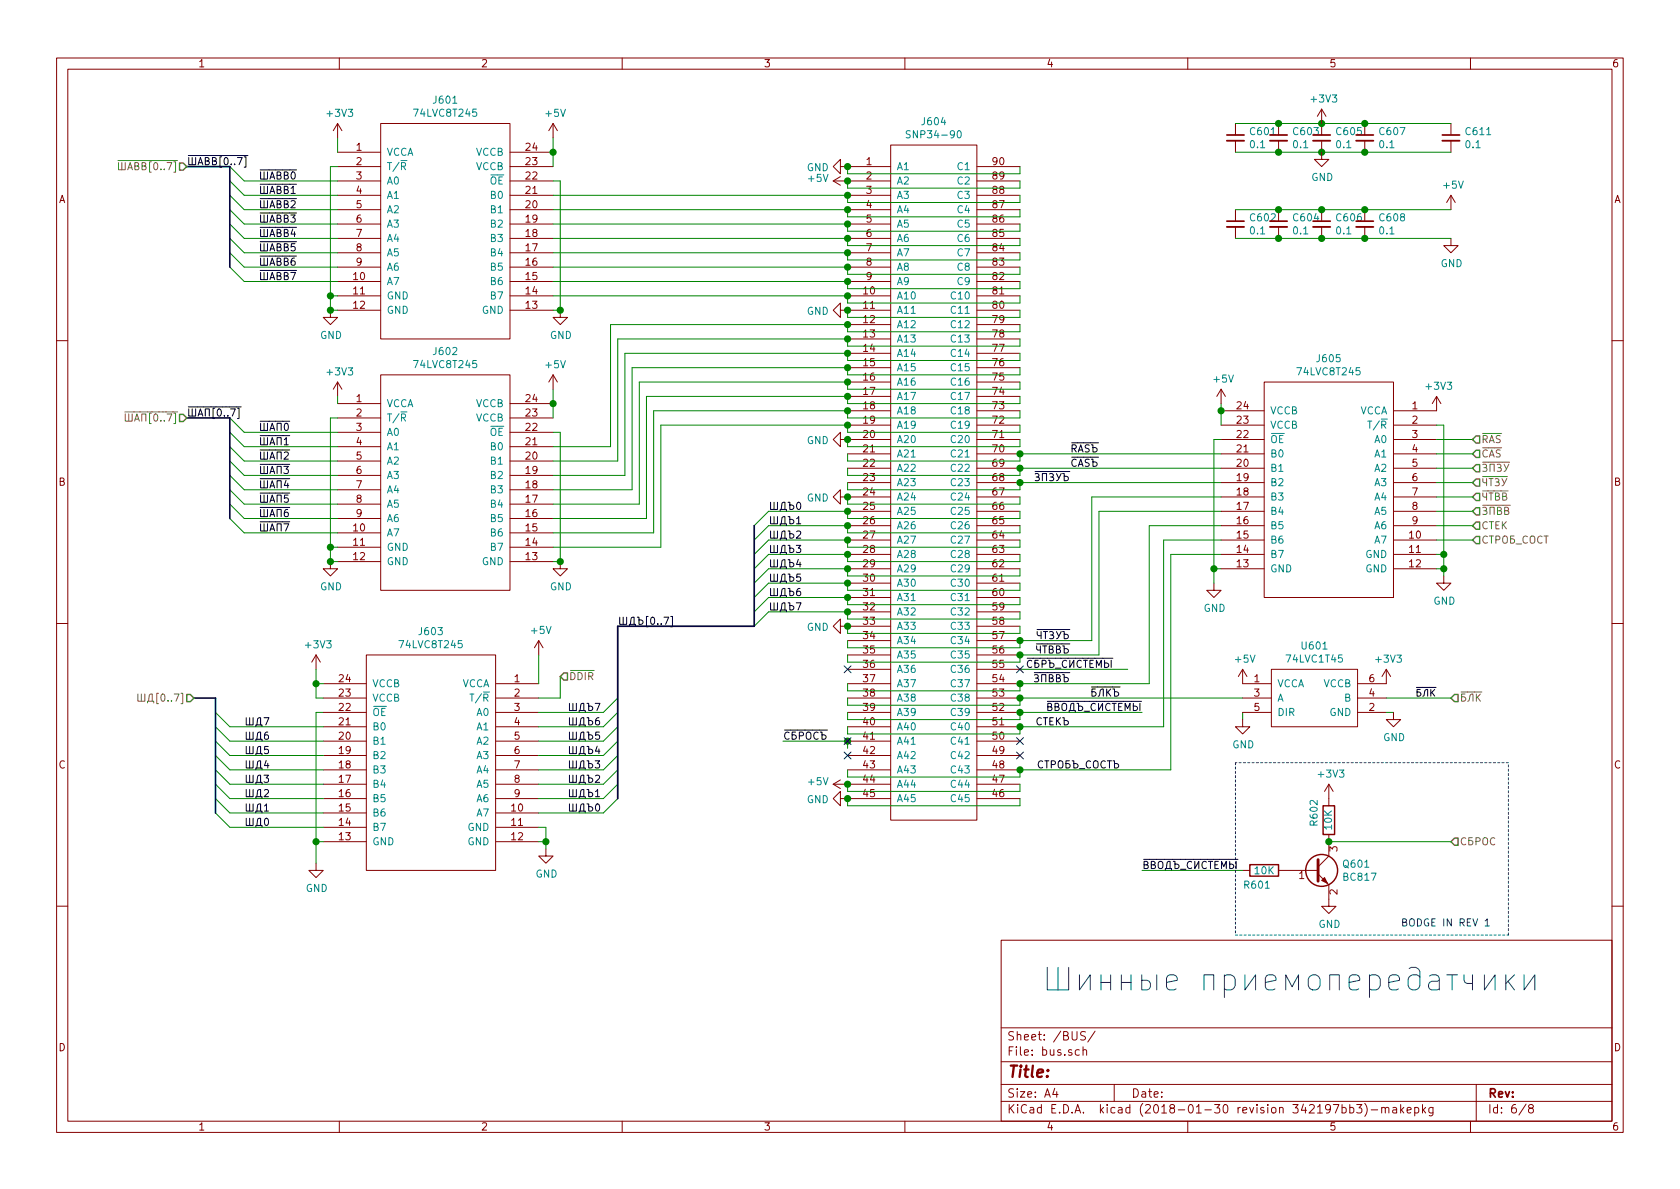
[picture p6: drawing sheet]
EESchema Schematic File Version 4
LIBS:shadok-cache
EELAYER 26 0
EELAYER END
$Descr A4 11693 8268
encoding utf-8
Sheet 6 8
Title ""
Date ""
Rev ""
Comp ""
Comment1 ""
Comment2 ""
Comment3 ""
Comment4 ""
$EndDescr
$Comp
L con-ussr-snp:SNP34-90 J604
U 1 1
P 6500 3350
F 0 "J604" H 6500 5865 50  0000 C CNN
F 1 "SNP34-90" H 6500 5774 50  0000 C CNN
F 2 "con-ussr-snp:СНП34С-90В-В(SNP34S)" H 6500 3350 50  0001 C CNN
F 3 "" H 6500 3350 50  0001 C CNN
	1    6500 3350
	1    0    0    -1  
$EndComp
$Comp
L power:GND #PWR0613
U 1 1
P 5900 1150
F 0 "#PWR0613" H 5900 900 50  0001 C CNN
F 1 "GND" V 5905 1022 50  0000 R CNN
F 2 "" H 5900 1150 50  0001 C CNN
F 3 "" H 5900 1150 50  0001 C CNN
	1    5900 1150
	0    1    1    0   
$EndComp
$Comp
L power:GND #PWR0615
U 1 1
P 5900 2150
F 0 "#PWR0615" H 5900 1900 50  0001 C CNN
F 1 "GND" V 5905 2022 50  0000 R CNN
F 2 "" H 5900 2150 50  0001 C CNN
F 3 "" H 5900 2150 50  0001 C CNN
	1    5900 2150
	0    1    1    0   
$EndComp
$Comp
L power:GND #PWR0616
U 1 1
P 5900 3050
F 0 "#PWR0616" H 5900 2800 50  0001 C CNN
F 1 "GND" V 5905 2922 50  0000 R CNN
F 2 "" H 5900 3050 50  0001 C CNN
F 3 "" H 5900 3050 50  0001 C CNN
	1    5900 3050
	0    1    1    0   
$EndComp
$Comp
L power:GND #PWR0617
U 1 1
P 5900 3450
F 0 "#PWR0617" H 5900 3200 50  0001 C CNN
F 1 "GND" V 5905 3322 50  0000 R CNN
F 2 "" H 5900 3450 50  0001 C CNN
F 3 "" H 5900 3450 50  0001 C CNN
	1    5900 3450
	0    1    1    0   
$EndComp
$Comp
L power:GND #PWR0618
U 1 1
P 5900 4350
F 0 "#PWR0618" H 5900 4100 50  0001 C CNN
F 1 "GND" V 5905 4222 50  0000 R CNN
F 2 "" H 5900 4350 50  0001 C CNN
F 3 "" H 5900 4350 50  0001 C CNN
	1    5900 4350
	0    1    1    0   
$EndComp
$Comp
L power:GND #PWR0620
U 1 1
P 5900 5550
F 0 "#PWR0620" H 5900 5300 50  0001 C CNN
F 1 "GND" V 5905 5422 50  0000 R CNN
F 2 "" H 5900 5550 50  0001 C CNN
F 3 "" H 5900 5550 50  0001 C CNN
	1    5900 5550
	0    1    1    0   
$EndComp
$Comp
L power:+5V #PWR0619
U 1 1
P 5900 5450
F 0 "#PWR0619" H 5900 5300 50  0001 C CNN
F 1 "+5V" V 5915 5578 50  0000 L CNN
F 2 "" H 5900 5450 50  0001 C CNN
F 3 "" H 5900 5450 50  0001 C CNN
	1    5900 5450
	0    -1   -1   0   
$EndComp
$Comp
L power:+5V #PWR0614
U 1 1
P 5900 1250
F 0 "#PWR0614" H 5900 1100 50  0001 C CNN
F 1 "+5V" V 5915 1378 50  0000 L CNN
F 2 "" H 5900 1250 50  0001 C CNN
F 3 "" H 5900 1250 50  0001 C CNN
	1    5900 1250
	0    -1   -1   0   
$EndComp
$Comp
L 74LVC8T245:74LVC8T245 J601
U 1 1
P 3100 1600
F 0 "J601" H 3100 2515 50  0000 C CNN
F 1 "74LVC8T245" H 3100 2424 50  0000 C CNN
F 2 "Housings_SSOP:TSSOP-24_4.4x7.8mm_Pitch0.65mm" H 3100 1600 50  0001 C CNN
F 3 "DOCUMENTATION" H 3100 1600 50  0001 C CNN
	1    3100 1600
	1    0    0    -1  
$EndComp
$Comp
L 74LVC8T245:74LVC8T245 J602
U 1 1
P 3100 3350
F 0 "J602" H 3100 4265 50  0000 C CNN
F 1 "74LVC8T245" H 3100 4174 50  0000 C CNN
F 2 "Housings_SSOP:TSSOP-24_4.4x7.8mm_Pitch0.65mm" H 3100 3350 50  0001 C CNN
F 3 "DOCUMENTATION" H 3100 3350 50  0001 C CNN
	1    3100 3350
	1    0    0    -1  
$EndComp
$Comp
L 74LVC8T245:74LVC8T245 J603
U 1 1
P 3000 5300
F 0 "J603" H 3000 6215 50  0000 C CNN
F 1 "74LVC8T245" H 3000 6124 50  0000 C CNN
F 2 "Housings_SSOP:TSSOP-24_4.4x7.8mm_Pitch0.65mm" H 3000 5300 50  0001 C CNN
F 3 "DOCUMENTATION" H 3000 5300 50  0001 C CNN
	1    3000 5300
	-1   0    0    -1  
$EndComp
$Comp
L power:GND #PWR0610
U 1 1
P 3900 2150
F 0 "#PWR0610" H 3900 1900 50  0001 C CNN
F 1 "GND" H 3905 1977 50  0000 C CNN
F 2 "" H 3900 2150 50  0001 C CNN
F 3 "" H 3900 2150 50  0001 C CNN
	1    3900 2150
	1    0    0    -1  
$EndComp
Wire Wire Line
	5900 2250 4250 2250
Wire Wire Line
	4250 2250 4250 3100
Wire Wire Line
	4300 3200 4300 2350
Wire Wire Line
	4300 2350 5900 2350
Wire Wire Line
	5900 2450 4350 2450
Wire Wire Line
	4350 2450 4350 3300
Wire Wire Line
	5900 2550 4400 2550
Wire Wire Line
	4400 2550 4400 3400
Wire Wire Line
	5900 2650 4450 2650
Wire Wire Line
	4450 2650 4450 3500
Wire Wire Line
	5900 2750 4500 2750
Wire Wire Line
	4500 2750 4500 3600
Wire Wire Line
	5900 2850 4550 2850
Wire Wire Line
	4550 2850 4550 3700
Wire Wire Line
	5900 2950 4600 2950
Wire Wire Line
	4600 2950 4600 3800
$Comp
L power:GND #PWR0601
U 1 1
P 2300 2150
F 0 "#PWR0601" H 2300 1900 50  0001 C CNN
F 1 "GND" H 2305 1977 50  0000 C CNN
F 2 "" H 2300 2150 50  0001 C CNN
F 3 "" H 2300 2150 50  0001 C CNN
	1    2300 2150
	1    0    0    -1  
$EndComp
Wire Wire Line
	3850 1150 3850 1050
Wire Wire Line
	3850 1050 3850 950 
Connection ~ 3850 1050
$Comp
L power:+5V #PWR0607
U 1 1
P 3850 950
F 0 "#PWR0607" H 3850 800 50  0001 C CNN
F 1 "+5V" H 3865 1123 50  0000 C CNN
F 2 "" H 3850 950 50  0001 C CNN
F 3 "" H 3850 950 50  0001 C CNN
	1    3850 950 
	1    0    0    -1  
$EndComp
Wire Wire Line
	1700 1250 2350 1250
Wire Wire Line
	1700 1350 2350 1350
Wire Wire Line
	1700 1450 2350 1450
Wire Wire Line
	1700 1550 2350 1550
Wire Wire Line
	1700 1650 2350 1650
Wire Wire Line
	1700 1750 2350 1750
Wire Wire Line
	1700 1850 2350 1850
Wire Wire Line
	1700 1950 2350 1950
Wire Wire Line
	2350 1050 2350 950 
$Comp
L power:+3V3 #PWR0604
U 1 1
P 2350 950
F 0 "#PWR0604" H 2350 800 50  0001 C CNN
F 1 "+3V3" H 2365 1123 50  0000 C CNN
F 2 "" H 2350 950 50  0001 C CNN
F 3 "" H 2350 950 50  0001 C CNN
	1    2350 950 
	1    0    0    -1  
$EndComp
Wire Wire Line
	2350 3000 1700 3000
Wire Wire Line
	2350 3100 1700 3100
Wire Wire Line
	2350 3200 1700 3200
Wire Wire Line
	2350 3300 1700 3300
Wire Wire Line
	2350 3400 1700 3400
Wire Wire Line
	2350 3500 1700 3500
Wire Wire Line
	2350 3600 1700 3600
Wire Wire Line
	2350 3700 1700 3700
$Comp
L power:+3V3 #PWR0605
U 1 1
P 2350 2750
F 0 "#PWR0605" H 2350 2600 50  0001 C CNN
F 1 "+3V3" H 2365 2923 50  0000 C CNN
F 2 "" H 2350 2750 50  0001 C CNN
F 3 "" H 2350 2750 50  0001 C CNN
	1    2350 2750
	1    0    0    -1  
$EndComp
Wire Wire Line
	2350 2750 2350 2800
Wire Wire Line
	3850 2900 3850 2800
Connection ~ 3850 2800
Wire Wire Line
	3850 2800 3850 2700
$Comp
L power:+5V #PWR0608
U 1 1
P 3850 2700
F 0 "#PWR0608" H 3850 2550 50  0001 C CNN
F 1 "+5V" H 3865 2873 50  0000 C CNN
F 2 "" H 3850 2700 50  0001 C CNN
F 3 "" H 3850 2700 50  0001 C CNN
	1    3850 2700
	1    0    0    -1  
$EndComp
Wire Wire Line
	3850 2150 3900 2150
Wire Wire Line
	3850 1250 3900 1250
Wire Wire Line
	3900 1250 3900 2150
Connection ~ 3900 2150
Wire Wire Line
	2300 2150 2350 2150
Wire Wire Line
	2350 2050 2300 2050
Wire Wire Line
	2300 2050 2300 2150
Connection ~ 2300 2150
Wire Wire Line
	2350 1150 2300 1150
Wire Wire Line
	2300 1150 2300 2050
Connection ~ 2300 2050
Wire Wire Line
	2350 2900 2300 2900
Wire Wire Line
	2300 2900 2300 3800
Wire Wire Line
	2300 3900 2350 3900
Wire Wire Line
	2350 3800 2300 3800
Connection ~ 2300 3800
Wire Wire Line
	2300 3800 2300 3900
$Comp
L power:GND #PWR0602
U 1 1
P 2300 3900
F 0 "#PWR0602" H 2300 3650 50  0001 C CNN
F 1 "GND" H 2305 3727 50  0000 C CNN
F 2 "" H 2300 3900 50  0001 C CNN
F 3 "" H 2300 3900 50  0001 C CNN
	1    2300 3900
	1    0    0    -1  
$EndComp
Connection ~ 2300 3900
Wire Wire Line
	3850 3000 3900 3000
Wire Wire Line
	3900 3000 3900 3900
Wire Wire Line
	3900 3900 3850 3900
$Comp
L power:GND #PWR0611
U 1 1
P 3900 3900
F 0 "#PWR0611" H 3900 3650 50  0001 C CNN
F 1 "GND" H 3905 3727 50  0000 C CNN
F 2 "" H 3900 3900 50  0001 C CNN
F 3 "" H 3900 3900 50  0001 C CNN
	1    3900 3900
	1    0    0    -1  
$EndComp
Connection ~ 3900 3900
Entry Wire Line
	5250 3650 5350 3550
Entry Wire Line
	5250 3750 5350 3650
Entry Wire Line
	5250 3850 5350 3750
Entry Wire Line
	5250 3950 5350 3850
Entry Wire Line
	5250 4050 5350 3950
Entry Wire Line
	5250 4150 5350 4050
Entry Wire Line
	5250 4250 5350 4150
Entry Wire Line
	5250 4350 5350 4250
Wire Bus Line
	5250 4350 4300 4350
Wire Wire Line
	5900 3550 5350 3550
Wire Wire Line
	5900 3650 5350 3650
Wire Wire Line
	5900 3750 5350 3750
Wire Wire Line
	5900 3850 5350 3850
Wire Wire Line
	5900 3950 5350 3950
Wire Wire Line
	5900 4050 5350 4050
Wire Wire Line
	5900 4150 5350 4150
Wire Wire Line
	5900 4250 5350 4250
Text Label 4300 4350 0    50   ~ 0
ШДЪ[0..7]
Text Label 5350 3550 0    50   ~ 0
ШДЪ0
Text Label 5350 3650 0    50   ~ 0
ШДЪ1
Text Label 5350 3750 0    50   ~ 0
ШДЪ2
Text Label 5350 3850 0    50   ~ 0
ШДЪ3
Text Label 5350 3950 0    50   ~ 0
ШДЪ4
Text Label 5350 4050 0    50   ~ 0
ШДЪ5
Text Label 5350 4150 0    50   ~ 0
ШДЪ6
Text Label 5350 4250 0    50   ~ 0
ШДЪ7
Entry Wire Line
	4200 4950 4300 4850
Entry Wire Line
	4200 5050 4300 4950
Entry Wire Line
	4200 5150 4300 5050
Entry Wire Line
	4200 5250 4300 5150
Entry Wire Line
	4200 5350 4300 5250
Entry Wire Line
	4200 5450 4300 5350
Entry Wire Line
	4200 5550 4300 5450
Entry Wire Line
	4200 5650 4300 5550
Text Label 3950 5650 0    50   ~ 0
ШДЪ0
Text Label 3950 5550 0    50   ~ 0
ШДЪ1
Text Label 3950 5450 0    50   ~ 0
ШДЪ2
Text Label 3950 5350 0    50   ~ 0
ШДЪ3
Text Label 3950 5250 0    50   ~ 0
ШДЪ4
Text Label 3950 5150 0    50   ~ 0
ШДЪ5
Text Label 3950 5050 0    50   ~ 0
ШДЪ6
Text Label 3950 4950 0    50   ~ 0
ШДЪ7
$Comp
L power:+5V #PWR0609
U 1 1
P 3750 4550
F 0 "#PWR0609" H 3750 4400 50  0001 C CNN
F 1 "+5V" H 3765 4723 50  0000 C CNN
F 2 "" H 3750 4550 50  0001 C CNN
F 3 "" H 3750 4550 50  0001 C CNN
	1    3750 4550
	1    0    0    -1  
$EndComp
$Comp
L power:GND #PWR0612
U 1 1
P 3800 5900
F 0 "#PWR0612" H 3800 5650 50  0001 C CNN
F 1 "GND" H 3805 5727 50  0000 C CNN
F 2 "" H 3800 5900 50  0001 C CNN
F 3 "" H 3800 5900 50  0001 C CNN
	1    3800 5900
	1    0    0    -1  
$EndComp
Wire Wire Line
	2250 5050 1600 5050
Wire Wire Line
	2250 5150 1600 5150
Wire Wire Line
	2250 5250 1600 5250
Wire Wire Line
	2250 5350 1600 5350
Wire Wire Line
	2250 5450 1600 5450
Wire Wire Line
	2250 5550 1600 5550
Wire Wire Line
	2250 5650 1600 5650
Wire Wire Line
	2250 5750 1600 5750
Text Label 1700 5750 0    50   ~ 0
ШД0
Text Label 1700 5650 0    50   ~ 0
ШД1
Text Label 1700 5550 0    50   ~ 0
ШД2
Text Label 1700 5450 0    50   ~ 0
ШД3
Text Label 1700 5350 0    50   ~ 0
ШД4
Text Label 1700 5250 0    50   ~ 0
ШД5
Text Label 1700 5150 0    50   ~ 0
ШД6
Text Label 1700 5050 0    50   ~ 0
ШД7
Entry Wire Line
	1500 5650 1600 5750
Entry Wire Line
	1500 5550 1600 5650
Entry Wire Line
	1500 5450 1600 5550
Entry Wire Line
	1500 5350 1600 5450
Entry Wire Line
	1500 5250 1600 5350
Entry Wire Line
	1500 5150 1600 5250
Entry Wire Line
	1500 5050 1600 5150
Entry Wire Line
	1500 4950 1600 5050
Wire Bus Line
	1500 4850 1350 4850
Text HLabel 1350 4850 0    50   Input ~ 0
ШД[0..7]
Wire Wire Line
	2250 5850 2200 5850
$Comp
L power:GND #PWR0603
U 1 1
P 2200 6000
F 0 "#PWR0603" H 2200 5750 50  0001 C CNN
F 1 "GND" H 2205 5827 50  0000 C CNN
F 2 "" H 2200 6000 50  0001 C CNN
F 3 "" H 2200 6000 50  0001 C CNN
	1    2200 6000
	1    0    0    -1  
$EndComp
$Comp
L power:+3V3 #PWR0606
U 1 1
P 2200 4650
F 0 "#PWR0606" H 2200 4500 50  0001 C CNN
F 1 "+3V3" H 2215 4823 50  0000 C CNN
F 2 "" H 2200 4650 50  0001 C CNN
F 3 "" H 2200 4650 50  0001 C CNN
	1    2200 4650
	1    0    0    -1  
$EndComp
Text Label 1800 1250 0    50   ~ 0
~ШАВВ0
Text Label 1800 1350 0    50   ~ 0
~ШАВВ1
Text Label 1800 1450 0    50   ~ 0
~ШАВВ2
Text Label 1800 1550 0    50   ~ 0
~ШАВВ3
Text Label 1800 1650 0    50   ~ 0
~ШАВВ4
Text Label 1800 1750 0    50   ~ 0
~ШАВВ5
Text Label 1800 1850 0    50   ~ 0
~ШАВВ6
Text Label 1800 1950 0    50   ~ 0
~ШАВВ7
Entry Wire Line
	1600 1150 1700 1250
Entry Wire Line
	1600 1250 1700 1350
Entry Wire Line
	1600 1350 1700 1450
Entry Wire Line
	1600 1450 1700 1550
Entry Wire Line
	1600 1550 1700 1650
Entry Wire Line
	1600 1650 1700 1750
Entry Wire Line
	1600 1750 1700 1850
Entry Wire Line
	1600 1850 1700 1950
Wire Bus Line
	1600 1150 1300 1150
Text HLabel 1300 1150 0    50   Input ~ 0
~ШАВВ[0..7]
Text Label 1300 1150 0    50   ~ 0
~ШАВВ[0..7]
Text Label 1800 3000 0    50   ~ 0
~ШАП0
Text Label 1800 3100 0    50   ~ 0
~ШАП1
Text Label 1800 3200 0    50   ~ 0
~ШАП2
Text Label 1800 3300 0    50   ~ 0
~ШАП3
Text Label 1800 3400 0    50   ~ 0
~ШАП4
Text Label 1800 3500 0    50   ~ 0
~ШАП5
Text Label 1800 3600 0    50   ~ 0
~ШАП6
Text Label 1800 3700 0    50   ~ 0
~ШАП7
Entry Wire Line
	1600 2900 1700 3000
Entry Wire Line
	1600 3000 1700 3100
Entry Wire Line
	1600 3100 1700 3200
Entry Wire Line
	1600 3200 1700 3300
Entry Wire Line
	1600 3300 1700 3400
Entry Wire Line
	1600 3400 1700 3500
Entry Wire Line
	1600 3500 1700 3600
Entry Wire Line
	1600 3600 1700 3700
Wire Bus Line
	1600 2900 1300 2900
Text Label 1300 2900 0    50   ~ 0
~ШАП[0..7]
Text HLabel 1300 2900 0    50   Input ~ 0
~ШАП[0..7]
Text Label 7650 3150 2    50   ~ 0
~RASЪ
Text Label 7650 3250 2    50   ~ 0
~CASЪ
Text Label 7450 3350 2    50   ~ 0
~ЗПЗУЪ
Text Label 7750 4650 2    50   ~ 0
~СБРЪ_СИСТЕМЫ
Text Label 7450 4750 2    50   ~ 0
~ЗПВВЪ
Text Label 7800 4850 2    50   ~ 0
~БЛКЪ
Text Label 7950 4950 2    50   ~ 0
~ВВОДЪ_СИСТЕМЫ
Text Label 7450 5050 2    50   ~ 0
СТЕКЪ
Text Label 5450 5150 0    50   ~ 0
~СБРОСЪ
NoConn ~ 5900 5250
Text Label 7800 5350 2    50   ~ 0
СТРОБЪ_СОСТЪ
$Comp
L 74LVC8T245:74LVC8T245 J605
U 1 1
P 9250 3400
F 0 "J605" H 9250 4315 50  0000 C CNN
F 1 "74LVC8T245" H 9250 4224 50  0000 C CNN
F 2 "Housings_SSOP:TSSOP-24_4.4x7.8mm_Pitch0.65mm" H 9250 3400 50  0001 C CNN
F 3 "DOCUMENTATION" H 9250 3400 50  0001 C CNN
	1    9250 3400
	-1   0    0    -1  
$EndComp
NoConn ~ 7100 5250
Wire Wire Line
	7100 1350 7100 1400
Wire Wire Line
	7100 1400 5900 1400
Wire Wire Line
	5900 1400 5900 1350
Wire Wire Line
	7100 1450 7100 1500
Wire Wire Line
	7100 1500 5900 1500
Wire Wire Line
	5900 1500 5900 1450
Wire Wire Line
	7100 1550 7100 1600
Wire Wire Line
	7100 1600 5900 1600
Wire Wire Line
	5900 1600 5900 1550
Wire Wire Line
	7100 1650 7100 1700
Wire Wire Line
	7100 1700 5900 1700
Wire Wire Line
	5900 1700 5900 1650
Wire Wire Line
	7100 1750 7100 1800
Wire Wire Line
	7100 1800 5900 1800
Wire Wire Line
	5900 1800 5900 1750
Wire Wire Line
	7100 1850 7100 1900
Wire Wire Line
	7100 1900 5900 1900
Wire Wire Line
	5900 1900 5900 1850
Wire Wire Line
	7100 1950 7100 2000
Wire Wire Line
	7100 2000 5900 2000
Wire Wire Line
	5900 2000 5900 1950
Wire Wire Line
	7100 2050 7100 2100
Wire Wire Line
	7100 2100 5900 2100
Wire Wire Line
	5900 2100 5900 2050
Wire Wire Line
	7100 2150 7100 2200
Wire Wire Line
	7100 2200 5900 2200
Wire Wire Line
	5900 2200 5900 2150
Connection ~ 5900 2150
Wire Wire Line
	7100 2250 7100 2300
Wire Wire Line
	7100 2300 5900 2300
Wire Wire Line
	5900 2300 5900 2250
Connection ~ 5900 2250
Wire Wire Line
	7100 2350 7100 2400
Wire Wire Line
	7100 2400 5900 2400
Wire Wire Line
	5900 2400 5900 2350
Connection ~ 5900 2350
Wire Wire Line
	7100 2450 7100 2500
Wire Wire Line
	7100 2500 5900 2500
Wire Wire Line
	5900 2500 5900 2450
Connection ~ 5900 2450
Wire Wire Line
	7100 2550 7100 2600
Wire Wire Line
	7100 2600 5900 2600
Wire Wire Line
	5900 2600 5900 2550
Connection ~ 5900 2550
Wire Wire Line
	7100 2650 7100 2700
Wire Wire Line
	7100 2700 5900 2700
Wire Wire Line
	5900 2700 5900 2650
Connection ~ 5900 2650
Wire Wire Line
	7100 2750 7100 2800
Wire Wire Line
	7100 2800 5900 2800
Wire Wire Line
	5900 2800 5900 2750
Connection ~ 5900 2750
Wire Wire Line
	7100 2850 7100 2900
Wire Wire Line
	7100 2900 5900 2900
Wire Wire Line
	5900 2900 5900 2850
Connection ~ 5900 2850
Wire Wire Line
	7100 2950 7100 3000
Wire Wire Line
	7100 3000 5900 3000
Wire Wire Line
	5900 3000 5900 2950
Connection ~ 5900 2950
Wire Wire Line
	7100 3050 7100 3100
Wire Wire Line
	7100 3100 5900 3100
Wire Wire Line
	5900 3100 5900 3050
Connection ~ 5900 3050
Wire Wire Line
	5900 3150 5900 3200
Wire Wire Line
	5900 3200 7100 3200
Wire Wire Line
	7100 3200 7100 3150
Connection ~ 7100 3150
Wire Wire Line
	5900 3250 5900 3300
Wire Wire Line
	5900 3300 7100 3300
Wire Wire Line
	7100 3300 7100 3250
Connection ~ 7100 3250
Wire Wire Line
	7100 3450 7100 3500
Wire Wire Line
	7100 3500 5900 3500
Wire Wire Line
	5900 3500 5900 3450
Connection ~ 5900 3450
Wire Wire Line
	7100 3550 7100 3600
Wire Wire Line
	7100 3600 5900 3600
Wire Wire Line
	5900 3600 5900 3550
Connection ~ 5900 3550
Wire Wire Line
	5900 3650 5900 3700
Wire Wire Line
	5900 3700 7100 3700
Wire Wire Line
	7100 3700 7100 3650
Connection ~ 5900 3650
Wire Wire Line
	7100 3750 7100 3800
Wire Wire Line
	7100 3800 5900 3800
Wire Wire Line
	5900 3800 5900 3750
Connection ~ 5900 3750
Wire Wire Line
	5900 3850 5900 3900
Wire Wire Line
	5900 3900 7100 3900
Wire Wire Line
	7100 3900 7100 3850
Connection ~ 5900 3850
Wire Wire Line
	7100 3950 7100 4000
Wire Wire Line
	7100 4000 5900 4000
Wire Wire Line
	5900 4000 5900 3950
Connection ~ 5900 3950
Wire Wire Line
	5900 4050 5900 4100
Wire Wire Line
	5900 4100 7100 4100
Wire Wire Line
	7100 4100 7100 4050
Connection ~ 5900 4050
Wire Wire Line
	7100 4150 7100 4200
Wire Wire Line
	7100 4200 5900 4200
Wire Wire Line
	5900 4200 5900 4150
Connection ~ 5900 4150
Wire Wire Line
	5900 4250 5900 4300
Wire Wire Line
	5900 4300 7100 4300
Wire Wire Line
	7100 4300 7100 4250
Connection ~ 5900 4250
Wire Wire Line
	5900 4350 5900 4400
Wire Wire Line
	5900 4400 7100 4400
Wire Wire Line
	7100 4400 7100 4350
Connection ~ 5900 4350
Wire Wire Line
	5900 4550 5900 4600
Wire Wire Line
	5900 4750 5900 4800
Wire Wire Line
	7100 4850 7100 4900
Wire Wire Line
	7100 4900 5900 4900
Wire Wire Line
	5900 4900 5900 4850
Wire Wire Line
	5900 5100 5900 5050
Wire Wire Line
	5900 5150 5900 5200
Wire Wire Line
	5900 5350 5900 5400
Wire Wire Line
	5900 5400 7100 5400
Wire Wire Line
	7100 5400 7100 5350
Connection ~ 7100 5350
Wire Wire Line
	7100 5450 7100 5500
Wire Wire Line
	7100 5500 5900 5500
Wire Wire Line
	5900 5500 5900 5450
Connection ~ 5900 5450
Wire Wire Line
	5900 5550 5900 5600
Wire Wire Line
	5900 5600 7100 5600
Wire Wire Line
	7100 5600 7100 5550
Connection ~ 5900 5550
Wire Wire Line
	7100 1250 7100 1300
Wire Wire Line
	7100 1300 5900 1300
Wire Wire Line
	5900 1300 5900 1250
Connection ~ 5900 1250
Wire Wire Line
	5900 1150 5900 1200
Wire Wire Line
	5900 1200 7100 1200
Wire Wire Line
	7100 1200 7100 1150
Connection ~ 5900 1150
Connection ~ 7100 4850
Wire Wire Line
	8650 4950 8650 5000
$Comp
L power:GND #PWR0624
U 1 1
P 8650 5000
F 0 "#PWR0624" H 8650 4750 50  0001 C CNN
F 1 "GND" H 8655 4827 50  0000 C CNN
F 2 "" H 8650 5000 50  0001 C CNN
F 3 "" H 8650 5000 50  0001 C CNN
	1    8650 5000
	1    0    0    -1  
$EndComp
Wire Wire Line
	9650 4850 10100 4850
$Comp
L power:+5V #PWR0623
U 1 1
P 8650 4750
F 0 "#PWR0623" H 8650 4600 50  0001 C CNN
F 1 "+5V" H 8665 4923 50  0000 C CNN
F 2 "" H 8650 4750 50  0001 C CNN
F 3 "" H 8650 4750 50  0001 C CNN
	1    8650 4750
	1    0    0    -1  
$EndComp
$Comp
L power:+3V3 #PWR0627
U 1 1
P 9650 4750
F 0 "#PWR0627" H 9650 4600 50  0001 C CNN
F 1 "+3V3" H 9665 4923 50  0000 C CNN
F 2 "" H 9650 4750 50  0001 C CNN
F 3 "" H 9650 4750 50  0001 C CNN
	1    9650 4750
	1    0    0    -1  
$EndComp
$Comp
L power:+3V3 #PWR0628
U 1 1
P 10000 2850
F 0 "#PWR0628" H 10000 2700 50  0001 C CNN
F 1 "+3V3" H 10015 3023 50  0000 C CNN
F 2 "" H 10000 2850 50  0001 C CNN
F 3 "" H 10000 2850 50  0001 C CNN
	1    10000 2850
	1    0    0    -1  
$EndComp
$Comp
L power:GND #PWR0629
U 1 1
P 10050 4000
F 0 "#PWR0629" H 10050 3750 50  0001 C CNN
F 1 "GND" H 10055 3827 50  0000 C CNN
F 2 "" H 10050 4000 50  0001 C CNN
F 3 "" H 10050 4000 50  0001 C CNN
	1    10050 4000
	1    0    0    -1  
$EndComp
$Comp
L power:GND #PWR0621
U 1 1
P 8450 4050
F 0 "#PWR0621" H 8450 3800 50  0001 C CNN
F 1 "GND" H 8455 3877 50  0000 C CNN
F 2 "" H 8450 4050 50  0001 C CNN
F 3 "" H 8450 4050 50  0001 C CNN
	1    8450 4050
	1    0    0    -1  
$EndComp
Wire Wire Line
	8500 3950 8450 3950
Wire Wire Line
	8450 3950 8450 4050
Wire Wire Line
	8500 2950 8500 2850
Connection ~ 8500 2850
Wire Wire Line
	8500 2850 8500 2800
$Comp
L power:+5V #PWR0622
U 1 1
P 8500 2800
F 0 "#PWR0622" H 8500 2650 50  0001 C CNN
F 1 "+5V" H 8515 2973 50  0000 C CNN
F 2 "" H 8500 2800 50  0001 C CNN
F 3 "" H 8500 2800 50  0001 C CNN
	1    8500 2800
	1    0    0    -1  
$EndComp
Wire Wire Line
	8500 3050 8450 3050
Wire Wire Line
	8450 3050 8450 3950
Connection ~ 8450 3950
Wire Wire Line
	10000 3850 10050 3850
Wire Wire Line
	10050 3850 10050 3950
Wire Wire Line
	10000 3950 10050 3950
Connection ~ 10050 3950
Wire Wire Line
	10050 3950 10050 4000
Wire Wire Line
	10000 2950 10050 2950
Wire Wire Line
	10050 2950 10050 3850
Connection ~ 10050 3850
Wire Wire Line
	10000 3750 10250 3750
Wire Wire Line
	10000 3150 10250 3150
Wire Wire Line
	10000 3050 10250 3050
Text HLabel 10250 3750 2    50   Input ~ 0
СТРОБ_СОСТ
Text HLabel 10100 4850 2    50   Input ~ 0
~БЛК
Text HLabel 10250 3050 2    50   Input ~ 0
~RAS
Text HLabel 10250 3150 2    50   Input ~ 0
~CAS
Wire Wire Line
	3850 1350 5900 1350
Connection ~ 5900 1350
Wire Wire Line
	3850 1450 5900 1450
Connection ~ 5900 1450
Wire Wire Line
	3850 1550 5900 1550
Connection ~ 5900 1550
Wire Wire Line
	3850 1650 5900 1650
Connection ~ 5900 1650
Wire Wire Line
	3850 1750 5900 1750
Connection ~ 5900 1750
Wire Wire Line
	3850 1850 5900 1850
Connection ~ 5900 1850
Wire Wire Line
	3850 1950 5900 1950
Connection ~ 5900 1950
Wire Wire Line
	3850 2050 5900 2050
Connection ~ 5900 2050
Wire Wire Line
	3850 3100 4250 3100
Wire Wire Line
	3850 3200 4300 3200
Wire Wire Line
	3850 3300 4350 3300
Wire Wire Line
	3850 3400 4400 3400
Wire Wire Line
	3850 3500 4450 3500
Wire Wire Line
	3850 3600 4500 3600
Wire Wire Line
	3850 3700 4550 3700
Wire Wire Line
	3850 3800 4600 3800
$Comp
L device:C_Small C601
U 1 1
P 8600 950
F 0 "C601" H 8692 996 50  0000 L CNN
F 1 "0.1" H 8692 905 50  0000 L CNN
F 2 "Capacitors_SMD:C_0603" H 8600 950 50  0001 C CNN
F 3 "" H 8600 950 50  0001 C CNN
	1    8600 950 
	1    0    0    -1  
$EndComp
$Comp
L device:C_Small C603
U 1 1
P 8900 950
F 0 "C603" H 8992 996 50  0000 L CNN
F 1 "0.1" H 8992 905 50  0000 L CNN
F 2 "Capacitors_SMD:C_0603" H 8900 950 50  0001 C CNN
F 3 "" H 8900 950 50  0001 C CNN
	1    8900 950 
	1    0    0    -1  
$EndComp
$Comp
L device:C_Small C605
U 1 1
P 9200 950
F 0 "C605" H 9292 996 50  0000 L CNN
F 1 "0.1" H 9292 905 50  0000 L CNN
F 2 "Capacitors_SMD:C_0603" H 9200 950 50  0001 C CNN
F 3 "" H 9200 950 50  0001 C CNN
	1    9200 950 
	1    0    0    -1  
$EndComp
$Comp
L device:C_Small C607
U 1 1
P 9500 950
F 0 "C607" H 9592 996 50  0000 L CNN
F 1 "0.1" H 9592 905 50  0000 L CNN
F 2 "Capacitors_SMD:C_0603" H 9500 950 50  0001 C CNN
F 3 "" H 9500 950 50  0001 C CNN
	1    9500 950 
	1    0    0    -1  
$EndComp
Wire Wire Line
	8600 850  8900 850 
Connection ~ 8900 850 
Wire Wire Line
	8900 850  9200 850 
Connection ~ 9200 850 
Wire Wire Line
	9200 850  9500 850 
Connection ~ 9500 850 
Wire Wire Line
	8600 1050 8900 1050
Connection ~ 8900 1050
Wire Wire Line
	8900 1050 9200 1050
Connection ~ 9200 1050
Wire Wire Line
	9200 1050 9500 1050
Connection ~ 9500 1050
$Comp
L power:GND #PWR0626
U 1 1
P 9200 1050
F 0 "#PWR0626" H 9200 800 50  0001 C CNN
F 1 "GND" H 9205 877 50  0000 C CNN
F 2 "" H 9200 1050 50  0001 C CNN
F 3 "" H 9200 1050 50  0001 C CNN
	1    9200 1050
	1    0    0    -1  
$EndComp
$Comp
L power:+3V3 #PWR0625
U 1 1
P 9200 850
F 0 "#PWR0625" H 9200 700 50  0001 C CNN
F 1 "+3V3" H 9215 1023 50  0000 C CNN
F 2 "" H 9200 850 50  0001 C CNN
F 3 "" H 9200 850 50  0001 C CNN
	1    9200 850 
	1    0    0    -1  
$EndComp
$Comp
L power:GND #PWR0631
U 1 1
P 10100 1650
F 0 "#PWR0631" H 10100 1400 50  0001 C CNN
F 1 "GND" H 10105 1477 50  0000 C CNN
F 2 "" H 10100 1650 50  0001 C CNN
F 3 "" H 10100 1650 50  0001 C CNN
	1    10100 1650
	1    0    0    -1  
$EndComp
$Comp
L power:+5V #PWR0630
U 1 1
P 10100 1450
F 0 "#PWR0630" H 10100 1300 50  0001 C CNN
F 1 "+5V" H 10115 1623 50  0000 C CNN
F 2 "" H 10100 1450 50  0001 C CNN
F 3 "" H 10100 1450 50  0001 C CNN
	1    10100 1450
	1    0    0    -1  
$EndComp
$Comp
L device:C_Small C611
U 1 1
P 10100 950
F 0 "C611" H 10192 996 50  0000 L CNN
F 1 "0.1" H 10192 905 50  0000 L CNN
F 2 "Capacitors_SMD:C_0603" H 10100 950 50  0001 C CNN
F 3 "" H 10100 950 50  0001 C CNN
	1    10100 950 
	1    0    0    -1  
$EndComp
$Comp
L device:C_Small C602
U 1 1
P 8600 1550
F 0 "C602" H 8692 1596 50  0000 L CNN
F 1 "0.1" H 8692 1505 50  0000 L CNN
F 2 "Capacitors_SMD:C_0603" H 8600 1550 50  0001 C CNN
F 3 "" H 8600 1550 50  0001 C CNN
	1    8600 1550
	1    0    0    -1  
$EndComp
$Comp
L device:C_Small C604
U 1 1
P 8900 1550
F 0 "C604" H 8992 1596 50  0000 L CNN
F 1 "0.1" H 8992 1505 50  0000 L CNN
F 2 "Capacitors_SMD:C_0603" H 8900 1550 50  0001 C CNN
F 3 "" H 8900 1550 50  0001 C CNN
	1    8900 1550
	1    0    0    -1  
$EndComp
$Comp
L device:C_Small C606
U 1 1
P 9200 1550
F 0 "C606" H 9292 1596 50  0000 L CNN
F 1 "0.1" H 9292 1505 50  0000 L CNN
F 2 "Capacitors_SMD:C_0603" H 9200 1550 50  0001 C CNN
F 3 "" H 9200 1550 50  0001 C CNN
	1    9200 1550
	1    0    0    -1  
$EndComp
$Comp
L device:C_Small C608
U 1 1
P 9500 1550
F 0 "C608" H 9592 1596 50  0000 L CNN
F 1 "0.1" H 9592 1505 50  0000 L CNN
F 2 "Capacitors_SMD:C_0603" H 9500 1550 50  0001 C CNN
F 3 "" H 9500 1550 50  0001 C CNN
	1    9500 1550
	1    0    0    -1  
$EndComp
Wire Wire Line
	8600 1450 8900 1450
Connection ~ 8900 1450
Wire Wire Line
	8900 1450 9200 1450
Connection ~ 9200 1450
Wire Wire Line
	9200 1450 9500 1450
Connection ~ 9500 1450
Connection ~ 8900 1650
Wire Wire Line
	8900 1650 8600 1650
Connection ~ 9200 1650
Wire Wire Line
	9200 1650 8900 1650
Connection ~ 9500 1650
Wire Wire Line
	9500 1650 9200 1650
Text Notes 7250 6900 0    157  ~ 0
Шинные приемопередатчики
Text Label 9850 4850 0    47   ~ 0
~БЛК
Connection ~ 5900 5150
Wire Wire Line
	5900 5150 5450 5150
Wire Wire Line
	7100 3150 8500 3150
Wire Wire Line
	7100 3250 8500 3250
Wire Wire Line
	8150 5350 8150 3850
Wire Wire Line
	8150 3850 8500 3850
Wire Wire Line
	7100 5350 8150 5350
Wire Wire Line
	7100 4850 8650 4850
Text Label 7450 4450 2    50   ~ 0
~ЧТЗУЪ
Text Label 7450 4550 2    50   ~ 0
~ЧТВВЪ
Wire Wire Line
	7100 4650 7850 4650
Wire Wire Line
	7100 4950 7950 4950
NoConn ~ 7100 4650
NoConn ~ 7100 5150
NoConn ~ 5900 5150
$Comp
L con-ussr-snp:74LVC1T45 U601
U 1 1
P 9150 4850
F 0 "U601" H 9150 5215 50  0000 C CNN
F 1 "74LVC1T45" H 9150 5124 50  0000 C CNN
F 2 "TO_SOT_Packages_SMD:SOT-363_SC-70-6" H 9150 4850 50  0001 C CNN
F 3 "" H 9150 4850 50  0001 C CNN
	1    9150 4850
	1    0    0    -1  
$EndComp
Wire Wire Line
	9700 4950 9650 4950
Wire Wire Line
	3750 4550 3750 4750
Wire Wire Line
	3750 4850 3900 4850
Wire Wire Line
	3900 4850 3900 4700
Wire Wire Line
	2250 4950 2200 4950
Wire Wire Line
	2200 4950 2200 5850
Wire Wire Line
	2200 5850 2200 6000
Connection ~ 2200 5850
Wire Wire Line
	2250 4850 2200 4850
Wire Wire Line
	2200 4850 2200 4750
Wire Wire Line
	2200 4750 2250 4750
Wire Wire Line
	2200 4650 2200 4750
Connection ~ 2200 4750
Wire Wire Line
	3750 4950 4200 4950
Wire Wire Line
	3750 5050 4200 5050
Wire Wire Line
	3750 5150 4200 5150
Wire Wire Line
	3750 5250 4200 5250
Wire Wire Line
	3750 5350 4200 5350
Wire Wire Line
	3750 5450 4200 5450
Wire Wire Line
	3750 5550 4200 5550
Wire Wire Line
	3750 5650 4200 5650
Wire Wire Line
	3750 5750 3800 5750
Wire Wire Line
	3800 5750 3800 5850
Wire Wire Line
	3750 5850 3800 5850
Connection ~ 3800 5850
Wire Wire Line
	3800 5850 3800 5900
$Comp
L power:GND #PWR04
U 1 1
P 9700 4950
F 0 "#PWR04" H 9700 4700 50  0001 C CNN
F 1 "GND" H 9705 4777 50  0000 C CNN
F 2 "" H 9700 4950 50  0001 C CNN
F 3 "" H 9700 4950 50  0001 C CNN
	1    9700 4950
	1    0    0    -1  
$EndComp
Wire Wire Line
	7100 3350 8500 3350
Wire Wire Line
	10000 3250 10250 3250
Text HLabel 10250 3250 2    50   Input ~ 0
~ЗПЗУ
Wire Wire Line
	5900 3350 5900 3400
Wire Wire Line
	5900 3400 7100 3400
Wire Wire Line
	7100 3400 7100 3350
Connection ~ 7100 3350
NoConn ~ 5900 4650
Wire Wire Line
	5900 4600 7100 4600
Wire Wire Line
	7100 4600 7100 4550
Connection ~ 7100 4550
Wire Wire Line
	5900 4450 5900 4500
Wire Wire Line
	5900 4500 7100 4500
Wire Wire Line
	7100 4500 7100 4450
Connection ~ 7100 4450
Wire Wire Line
	5900 4800 7100 4800
Wire Wire Line
	7100 4800 7100 4750
Connection ~ 7100 4750
Wire Wire Line
	7100 4750 8000 4750
Wire Wire Line
	7600 4450 7600 3450
Wire Wire Line
	7600 3450 8500 3450
Wire Wire Line
	7100 4450 7600 4450
Wire Wire Line
	7650 4550 7650 3550
Wire Wire Line
	7650 3550 8500 3550
Wire Wire Line
	7100 4550 7650 4550
Wire Wire Line
	8000 4750 8000 3650
Wire Wire Line
	8000 3650 8500 3650
Wire Wire Line
	8100 5050 8100 3750
Wire Wire Line
	8100 3750 8500 3750
Wire Wire Line
	7100 5050 8100 5050
Wire Wire Line
	5900 5100 7100 5100
Wire Wire Line
	7100 5100 7100 5050
Connection ~ 7100 5050
Wire Wire Line
	10000 3350 10250 3350
Wire Wire Line
	10000 3450 10250 3450
Wire Wire Line
	10000 3550 10250 3550
Wire Wire Line
	10000 3650 10250 3650
Text HLabel 10250 3350 2    50   Input ~ 0
~ЧТЗУ
Text HLabel 10250 3450 2    50   Input ~ 0
~ЧТВВ
Text HLabel 10250 3550 2    50   Input ~ 0
~ЗПВВ
Text HLabel 10250 3650 2    50   Input ~ 0
СТЕК
Wire Wire Line
	9500 850  10100 850 
Wire Wire Line
	9500 1050 10100 1050
Wire Wire Line
	9500 1450 10100 1450
Wire Wire Line
	9500 1650 10100 1650
Text HLabel 3900 4700 2    50   Input ~ 0
~DDIR
$Comp
L transistors:BC817 Q601
U 1 1
P 9150 6050
F 0 "Q601" H 9341 6096 50  0000 L CNN
F 1 "BC817" H 9341 6005 50  0000 L CNN
F 2 "TO_SOT_Packages_SMD:SOT-23" H 9350 5975 50  0001 L CIN
F 3 "http://www.fairchildsemi.com/ds/BC/BC817.pdf" H 9150 6050 50  0001 L CNN
	1    9150 6050
	1    0    0    -1  
$EndComp
$Comp
L device:R R601
U 1 1
P 8800 6050
F 0 "R601" V 8900 6000 50  0000 C CNN
F 1 "10K" V 8800 6050 50  0000 C CNN
F 2 "Resistors_SMD:R_0805" V 8730 6050 50  0001 C CNN
F 3 "" H 8800 6050 50  0001 C CNN
	1    8800 6050
	0    1    1    0   
$EndComp
$Comp
L device:R R602
U 1 1
P 9250 5700
F 0 "R602" V 9350 5650 50  0000 C CNN
F 1 "10K" V 9250 5700 50  0000 C CNN
F 2 "Resistors_SMD:R_0805" V 9180 5700 50  0001 C CNN
F 3 "" H 9250 5700 50  0001 C CNN
	1    9250 5700
	-1   0    0    1   
$EndComp
$Comp
L power:+3V3 #PWR0632
U 1 1
P 9250 5550
F 0 "#PWR0632" H 9250 5400 50  0001 C CNN
F 1 "+3V3" H 9265 5723 50  0000 C CNN
F 2 "" H 9250 5550 50  0001 C CNN
F 3 "" H 9250 5550 50  0001 C CNN
	1    9250 5550
	1    0    0    -1  
$EndComp
$Comp
L power:GND #PWR0633
U 1 1
P 9250 6250
F 0 "#PWR0633" H 9250 6000 50  0001 C CNN
F 1 "GND" H 9255 6077 50  0000 C CNN
F 2 "" H 9250 6250 50  0001 C CNN
F 3 "" H 9250 6250 50  0001 C CNN
	1    9250 6250
	1    0    0    -1  
$EndComp
Wire Wire Line
	7950 6050 8650 6050
Wire Wire Line
	9250 5850 10100 5850
Connection ~ 9250 5850
Text HLabel 10100 5850 2    50   Input ~ 0
СБРОС
Wire Notes Line
	8600 5300 8600 6500
Wire Notes Line
	8600 6500 10500 6500
Wire Notes Line
	10500 6500 10500 5300
Wire Notes Line
	10500 5300 8600 5300
Text Notes 9750 6450 0    50   ~ 0
BODGE IN REV 1
Text Label 7950 6050 0    50   ~ 0
~ВВОДЪ_СИСТЕМЫ
Wire Wire Line
	7100 4950 7100 5000
Wire Wire Line
	7100 5000 5900 5000
Wire Wire Line
	5900 5000 5900 4950
Wire Bus Line
	5250 3650 5250 4350
Wire Bus Line
	1600 1150 1600 1850
Wire Bus Line
	1600 2900 1600 3600
Wire Bus Line
	4300 4350 4300 5550
Wire Bus Line
	1500 4850 1500 5650
Connection ~ 7100 4950
$EndSCHEMATC
